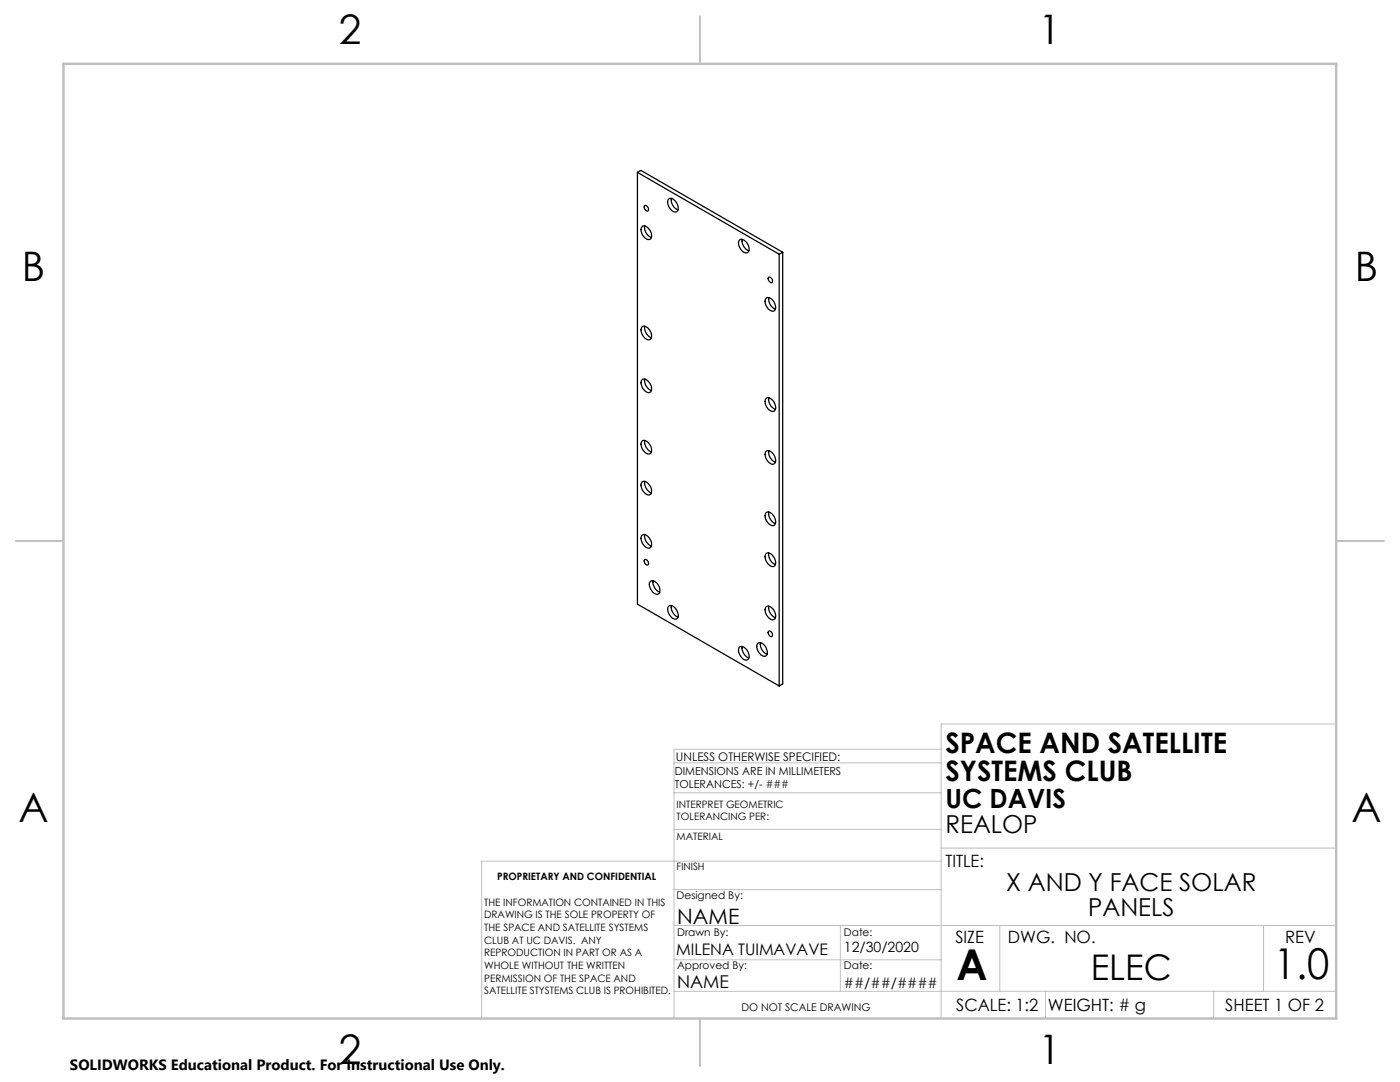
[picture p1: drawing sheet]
<svg xmlns="http://www.w3.org/2000/svg" width="279mm" height="216mm" viewBox="0 0 279 216" stroke-linecap="round" stroke-linejoin="round" font-family="sans-serif">
<g fill="none" stroke="#c0c0c0" stroke-width=".2">
<path d="M134.5 158.2h53.3M134.5 152.2h53.3M187.8 149.5h-53.3v53.7M266.7 144.5h-78.9v58.7M134.5 177.5h53.3M134.5 165.5h53.3M187.8 169.2h78.9M187.8 171.8h-91.7v31.4M134.5 197.8h132.2M134.5 184.7h132.2M134.5 191.5h53.3M167.7 184.7v13.1"/>
<path d="M199.5 184.7v13.1M208.7 197.8v5.4M242.2 197.8v5.4M252.2 184.7v13.1"/>
</g>
<path d="M139.7 3.2v9.5M3.1 107.9h9.6M266.7 107.9h9.5M139.7 203.2v9.6" fill="none" stroke="#c0c0c0" stroke-width=".25"/>
<path d="M12.7 12.7h254v190.5h-254z" fill="none" stroke="#c0c0c0" stroke-width=".5"/>
<g fill="none" stroke="#000" stroke-width=".25">
<path d="M127.2 34.4l28.3 16.3M127.2 34.4l.7-.4 28.3 16.3M127.2 34.4v86.1l28.3 16.4M133.3 39.8a.91 .91 0 0 1 1.5 .4 1.46 1.46 0 0 1 .2 2.1 1.66 1.66 0 0 1-1.7-1.7zM134 39.6a2.14 2.14 0 0 0 1.3 2.3M128.2 45.2a1.64 1.64 0 0 1 1.8 1.7 .7 .7 0 0 1-.3 .9 .7 .7 0 0 1-.9-.2 1.95 1.95 0 0 1-.6-2.4zM128.7 41a.69 .69 0 0 1 .6 .4 .69 .69 0 0 1 0 .7 .76 .76 0 0 1-.6-1.1zM128.7 45.1a2.06 2.06 0 0 0 1.3 2.3M147.6 47.8a1.41 1.41 0 0 1 1.7 1.1l.1 .3a.77 .77 0 0 1-.1 1.1 .77 .77 0 0 1-1.1-.1 2.06 2.06 0 0 1-.7-2.2zM148.1 47.8a2.16 2.16 0 0 0 1.3 2.2M152.9 59.5a1.64 1.64 0 0 1 1.9 1.7 .7 .7 0 0 1-.3 .9 .7 .7 0 0 1-.9-.3 1.84 1.84 0 0 1-.7-2.3zM153.4 55.3a.69 .69 0 0 1 .7 .4 .69 .69 0 0 1-.1 .7 .76 .76 0 0 1-.6-1.1z"/>
<path d="M153.4 59.4a2.14 2.14 0 0 0 1.4 2.3M155.5 50.7v86.2M156.2 50.3v86.2l-.7 .4M156.2 50.3l-.7 .4M128.2 65.2a1.64 1.64 0 0 1 1.8 1.7 .7 .7 0 0 1-.3 .9 .7 .7 0 0 1-.9-.2 1.95 1.95 0 0 1-.6-2.4zM128.2 75.7a1.64 1.64 0 0 1 1.8 1.8 .69 .69 0 0 1-.3 .8 .69 .69 0 0 1-.9-.2 1.92 1.92 0 0 1-.6-2.4zM128.7 65.1a2.06 2.06 0 0 0 1.3 2.3M128.7 75.6a2.06 2.06 0 0 0 1.3 2.3M152.9 79.5a1.64 1.64 0 0 1 1.9 1.7 .7 .7 0 0 1-.3 .9 .7 .7 0 0 1-.9-.3 1.84 1.84 0 0 1-.7-2.3zM153.4 79.4a2.14 2.14 0 0 0 1.4 2.3M128.2 88a1.64 1.64 0 0 1 1.8 1.7 .7 .7 0 0 1-.3 .9 .7 .7 0 0 1-.9-.3 1.95 1.95 0 0 1-.6-2.3zM128.2 96.1h.1a1.91 1.91 0 0 1 1.6 2.5l-.2 .1a1.66 1.66 0 0 1-1.7-1.6v-.6z"/>
<path d="M128.7 87.9a2.06 2.06 0 0 0 1.3 2.3M128.7 96.1a2.11 2.11 0 0 0 1.3 2.3M152.9 90a1.63 1.63 0 0 1 1.9 1.7 .7 .7 0 0 1-.3 .9 .7 .7 0 0 1-.9-.2 1.81 1.81 0 0 1-.7-2.4zM153.4 89.9a2.14 2.14 0 0 0 1.4 2.3M128.2 106.8a1.43 1.43 0 0 1 1.7 1l.1 .7a.75 .75 0 0 1-.5 .9 .75 .75 0 0 1-.9-.5 1.69 1.69 0 0 1-.4-2.1zM128.7 111.7a.69 .69 0 0 1 .6 .3 .69 .69 0 0 1 0 .7 .76 .76 0 0 1-.6-1zM128.7 106.7a2.11 2.11 0 0 0 1.3 2.3M129.9 116a1.41 1.41 0 0 1 1.7 1.1l.1 .6a.7 .7 0 0 1-.3 .8 .7 .7 0 0 1-.9-.2 2.06 2.06 0 0 1-.8-2.2zM130.4 115.9a2.23 2.23 0 0 0 1.3 2.3M152.9 110.4a1.38 1.38 0 0 1 1.7 1.1l.1 .3a.75 .75 0 0 1-.1 1.1 .75 .75 0 0 1-1-.1 1.84 1.84 0 0 1-.7-2.4zM152.9 102.3a1.64 1.64 0 0 1 1.9 1.7 .7 .7 0 0 1-.3 .9 .7 .7 0 0 1-.9-.3 1.84 1.84 0 0 1-.7-2.3zM153.4 102.2a2.14 2.14 0 0 0 1.4 2.3"/>
<path d="M153.4 110.3a2.2 2.2 0 0 0 1.4 2.3M133.5 120.9a1.38 1.38 0 0 1 1.7 1.1l.1 .3a.75 .75 0 0 1-.1 1.1 .75 .75 0 0 1-1.1-.1 1.86 1.86 0 0 1-.6-2.4zM134 120.8a2.14 2.14 0 0 0 1.3 2.3M147.6 129.1a1.41 1.41 0 0 1 1.7 1.1l.1 .3a.8 .8 0 0 1-.3 1.2 .8 .8 0 0 1-1.1-.5 1.62 1.62 0 0 1-.4-2.1zM148.1 129a2.23 2.23 0 0 0 1.3 2.3M151.3 128.3a1.64 1.64 0 0 1 1.8 1.8 .7 .7 0 0 1-.3 .8 .7 .7 0 0 1-.9-.2 1.86 1.86 0 0 1-.6-2.4zM151.8 128.2a2.14 2.14 0 0 0 1.3 2.3M152.9 121a1.47 1.47 0 0 1 1.8 1.4 .75 .75 0 0 1-.1 1.1 .75 .75 0 0 1-1-.1 1.84 1.84 0 0 1-.7-2.4zM153.3 126a.63 .63 0 0 1 .8 .3 .63 .63 0 0 1-.1 .7l-.5-.2zM153.4 121a2.2 2.2 0 0 0 1.4 2.3"/>
</g>
<g font-size="8.5">
<text x="190.9" y="195.5">A</text>
<text x="254.2" y="195.4">1.0</text>
</g>
<g font-size="8.1">
<text x="67.6" y="8.9">2</text>
<text x="207.3" y="8.9">1</text>
<text x="4.4" y="56.2">B</text>
<text x="270.4" y="56.2">B</text>
<text x="3.7" y="164.1">A</text>
<text x="269.7" y="164.1">A</text>
<text x="67.6" y="212.4">2</text>
<text x="207.3" y="212.4">1</text>
</g>
<text font-size="7.1" x="217.7" y="195.5">ELEC</text>
<g font-size="5.6">
<text x="188.7" y="150.2">SPACE AND SATELLITE</text>
<text x="188.7" y="155.9">SYSTEMS CLUB</text>
</g>
<text font-size="5.3" x="188.7" y="161.2">UC DAVIS</text>
<g font-size="4.9">
<text x="188.7" y="166.3">REALOP</text>
<text x="200.8" y="177.8">X AND Y FACE SOLAR</text>
<text x="217.2" y="182.8">PANELS</text>
</g>
<text font-size="4.2" x="135.1" y="184.3">NAME</text>
<text font-size="3.5" x="135.1" y="197.2">NAME</text>
<g font-size="3.4">
<text x="188.7" y="172.9">TITLE:</text>
<text x="190.7" y="188.1">SIZE</text>
<text x="201.1" y="188.1">DWG. NO.</text>
<text x="256.5" y="188.2">REV</text>
<text x="190.8" y="201.7">SCALE: 1:2</text>
<text x="209.1" y="201.7">WEIGHT: # g</text>
<text x="244.5" y="201.7">SHEET 1 OF 2</text>
</g>
<text font-size="3.2" x="134.9" y="190.6">MILENA TUIMAVAVE</text>
<text font-size="3" x="14" y="213.5">SOLIDWORKS Educational Product. For Instructional Use Only.</text>
<g font-size="2.8">
<text x="168.4" y="189.9">12/30/2020</text>
<text x="168.4" y="197.2">##/##/####</text>
</g>
<text font-size="2.4" x="134.9" y="151.8">UNLESS OTHERWISE SPECIFIED:</text>
<g font-size="2.2">
<text x="134.7" y="154.6">DIMENSIONS ARE IN MILLIMETERS</text>
<text x="134.7" y="157.3">TOLERANCES: +/- ###</text>
</g>
<g font-size="2.1">
<text x="135" y="179.4">Designed By:</text>
<text x="135.1" y="186.8">Drawn By:</text>
<text x="168.4" y="186.8">Date:</text>
<text x="135.1" y="193.4">Approved By:</text>
<text x="168.4" y="193.4">Date:</text>
<text x="148" y="201.7">DO NOT SCALE DRAWING</text>
</g>
<g font-size="2">
<text x="135" y="161.2">INTERPRET GEOMETRIC</text>
<text x="135" y="167.7">MATERIAL</text>
<text x="135" y="163.7">TOLERANCING PER:</text>
<text x="135" y="173.6">FINISH</text>
<text x="99.2" y="175.6">PROPRIETARY AND CONFIDENTIAL</text>
<text x="96.6" y="180.7">THE INFORMATION CONTAINED IN THIS</text>
<text x="96.6" y="183.2">DRAWING IS THE SOLE PROPERTY OF</text>
<text x="96.6" y="185.8">THE SPACE AND SATELLITE SYSTEMS</text>
<text x="96.6" y="188.3">CLUB AT UC DAVIS. ANY</text>
<text x="96.6" y="190.8">REPRODUCTION IN PART OR AS A</text>
<text x="96.6" y="193.3">WHOLE WITHOUT THE WRITTEN</text>
<text x="96.6" y="195.9">PERMISSION OF THE SPACE AND</text>
<text x="96.6" y="198.4">SATELLITE STYSTEMS CLUB IS PROHIBITED.</text>
</g>
</svg>
